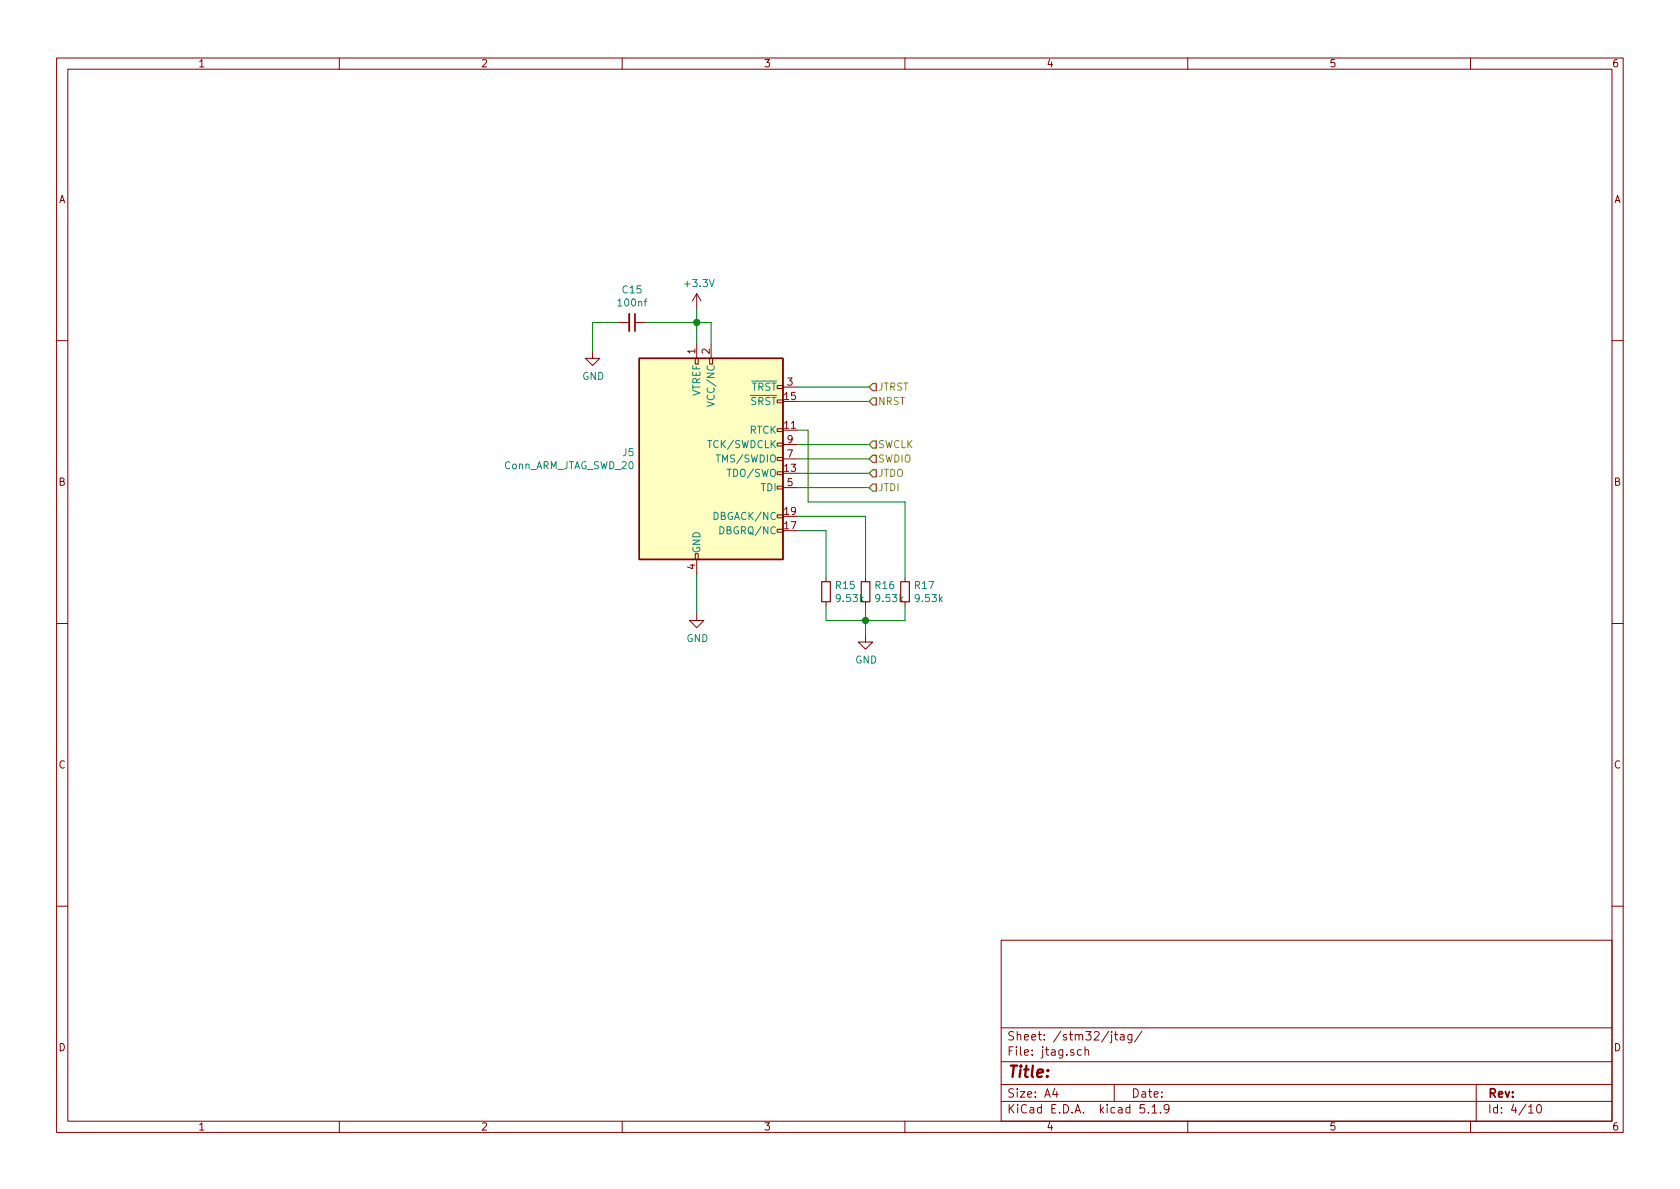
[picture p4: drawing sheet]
<svg xmlns="http://www.w3.org/2000/svg" width="297mm" height="210mm" viewBox="0 0 297 210" stroke-linecap="round" stroke-linejoin="round" font-family="sans-serif">
<g fill="none" stroke="#840000" stroke-width=".18">
<path d="M10 10.3h277v189.9h-277zM12 12.2h273v186.1h-273zM60 10.3v1.9M110 10.3v1.9M160 10.3v1.9M210 10.3v1.9M260 10.3v1.9M109.2 57h2.1M112.3 57h2M123.2 51.9v2.6M123.2 51.9l-.8 1.3M123.2 51.9l.8 1.3"/>
<path d="M10 60.2h2M104.8 62.1v1.3h1.2l-1.2 1.2-1.3-1.2h1.3M122.9 63.4h.5v1h-.5zM123.2 60.8v2.6M125.5 63.4h.5v1h-.5zM125.7 60.8v2.6M137.4 78.4h1v.5h-1zM137.4 75.8h1v.5h-1zM137.4 70.7h1v.5h-1zM137.4 68.2h1v.5h-1zM138.4 68.4h2.6M138.4 78.6h2.6"/>
<path d="M285 60.2h2M122.9 97.9h.5v1h-.5zM123.2 98.9v2.6M137.4 93.6h1v.5h-1zM137.4 91.1h1v.5h-1zM137.4 83.4h1v.5h-1zM137.4 80.9h1v.5h-1zM137.4 86h1v.5h-1zM138.4 86.2h2.6M138.4 81.1h2.6M10 110.3h2M123.2 108.5v1.2h1.3l-1.3 1.3-1.3-1.3h1.3"/>
<path d="M146 102.1v.8M146 106.4v.8M153 112.3v1.2h1.3l-1.3 1.3-1.2-1.3h1.2M153 102.1v.8M153 106.4v.8M160 102.1v.8M160 106.4v.8M285 110.3h2M10 160.2h2M177 166.3h108v32h-108zM285 160.2h2M60 198.3v1.9"/>
<path d="M110 198.3v1.9M160 198.3v1.9M177 194.8h108M177 191.8h108M177 187.8h108M177 181.8h108M186.5 192.5l-.4 1h1M186.8 193v1M191.2 185.7l-.4-.1-.3 .3 .1 .6 .2 .1 .4-.1M191.8 185.7l.2-.1 .4 .1 .1 .9M191.8 185.1v1.5M196.5 182.9v1.3l-.2 .2"/>
<path d="M196.5 182.4v.2M197 191.8v3M197.1 182.9h.5M197.3 182.4v1.3l.3 .2M198.1 183h.6l.1 .9M198.8 183.3l-.5 .1-.3 .2 .3 .3 .5-.1M200.1 182.9v1.2l-.3 .3-.3-.1M200.1 183l-.4-.1-.3 .3 .1 .6 .2 .1 .4-.1M201.9 182.3l-1.3 2M202.3 195.3h-.7l-.1 .7 .3-.1 .5 .1 .1 .2-.1 .5-.2 .1-.6-.1M203 196.7v.1M203.7 195.8l.4-.5v1.5"/>
<path d="M203.7 196.8h.8M205.2 196.7v.1M206.7 196l-.1 .2a.48 .48 0 0 1-.7-.1v-.6a.48 .48 0 0 1 .7-.1v.1a1.19 1.19 0 0 1-.2 1.2l-.4 .1M210 198.3v1.9M260 198.3v1.9M261 191.8v6.5M270.3 195.8l.4-.5v1.5M270.3 196.8h.8M271.8 195.5l.4-.2a.94 .94 0 0 1 0 1.5 .79 .79 0 0 1-.4-1.3z"/>
</g>
<path d="M113 63.4h25.4v35.5h-25.4z" fill="#ffffc2" stroke="#ffffc2" stroke-width=".18"/>
<path d="M113 63.4h25.4v35.5h-25.4z" fill="none" stroke="#840000" stroke-width=".25"/>
<path d="M125 71l1.3 .5-1.3 .4M127.3 93.1a.64 .64 0 0 1 .7 .7 .64 .64 0 0 1-.7 .6z" fill="none" stroke="#008484" stroke-width=".18"/>
<path d="M145.3 102.9h1.5v3.5h-1.5zM152.3 102.9h1.5v3.5h-1.5zM159.3 102.9h1.5v3.5h-1.5z" fill="none" stroke="#840000" stroke-width=".2"/>
<path d="M111.3 55.5v3" fill="none" stroke="#840000" stroke-width=".33"/>
<path d="M112.3 55.5v3" fill="none" stroke="#840000" stroke-width=".3"/>
<g fill="none" stroke="#008400" stroke-width=".18">
<path d="M109.2 57h-4.4v5.1M114.3 57h11.4v3.8M123.2 54.5v6.3M141 76.1h1.9v12.7h17.1v13.3M141 71h12.7M141 68.4h12.7M141 78.6h12.7M141 86.2h12.7M141 91.3h12v10.8M141 81.1h12.7M141 93.8h5v8.3M141 83.7h12.7"/>
<path d="M123.2 101.5v7M146 107.2v2.5h14v-2.5M153 107.2v5.1"/>
</g>
<path d="M154.3 67.8h.6v1.3h-.6l-.6-.7zM154.3 70.4h.6v1.2h-.6l-.6-.6zM154.3 78h.6v1.2h-.6l-.6-.6zM154.3 80.5h.6v1.3h-.6l-.6-.7zM154.3 83.1h.6v1.2h-.6l-.6-.6zM154.3 85.6h.6v1.3h-.6l-.6-.7z" fill="none" stroke="#848400" stroke-width=".25"/>
<g fill="#008400" stroke="#008400" stroke-width=".25">
<circle cx="123.2" cy="57" r=".51"/>
<circle cx="153" cy="109.7" r=".51"/>
</g>
<text font-size="2.8" fill="#840000" x="178" y="190.5">Title:</text>
<g font-size="2.1" fill="#840000">
<text x="178" y="184">Sheet: /stm32/jtag/</text>
<text x="178" y="186.7">File: jtag.sch</text>
<text x="178" y="196.9">KiCad E.D.A. kicad 5.1.9</text>
<text x="178" y="194.1">Size: A4</text>
<text x="200" y="194.1">Date:</text>
<text x="263" y="194.1">Rev:</text>
<text x="263" y="196.9">Id: 4/10</text>
</g>
<g font-size="1.8" fill="#840000">
<text x="35" y="11.9">1</text>
<text x="85" y="11.9">2</text>
<text x="135" y="11.9">3</text>
<text x="185" y="11.9">4</text>
<text x="235" y="11.9">5</text>
<text x="285" y="11.9">6</text>
<text x="10.4" y="35.9">A</text>
<text x="285.4" y="35.9">A</text>
<text x="122.9" y="62.6" transform="rotate(-90 122.9 62.6)">1</text>
<text x="125.5" y="62.6" transform="rotate(-90 125.5 62.6)">2</text>
<text x="138.7" y="70.7">15</text>
<text x="139.2" y="68.2">3</text>
<text x="138.7" y="75.8">11</text>
<text x="138.7" y="83.4">13</text>
<text x="139.2" y="80.9">7</text>
<text x="139.2" y="78.4">9</text>
<text x="10.4" y="85.9">B</text>
<text x="139.2" y="86">5</text>
<text x="285.4" y="85.9">B</text>
<text x="138.7" y="93.6">17</text>
<text x="138.7" y="91.1">19</text>
<text x="122.9" y="100.7" transform="rotate(-90 122.9 100.7)">4</text>
<text x="10.4" y="135.9">C</text>
<text x="285.4" y="135.9">C</text>
<text x="10.4" y="185.9">D</text>
<text x="285.4" y="185.9">D</text>
<text x="35" y="199.9">1</text>
<text x="85" y="199.9">2</text>
<text x="135" y="199.9">3</text>
<text x="185" y="199.9">4</text>
<text x="235" y="199.9">5</text>
<text x="285" y="199.9">6</text>
</g>
<g font-size="1.8" fill="#008484">
<text x="110.1" y="51.9">C15</text>
<text x="121.2" y="50.8">+3.3V</text>
<text x="109.4" y="54.2">100nf</text>
<text x="102.9" y="67.2">GND</text>
<text x="123.8" y="70.2" transform="rotate(-90 123.8 70.2)">VTREF</text>
<text x="126.4" y="71.2" transform="rotate(-90 126.4 71.2)">VCC/NC</text>
<text x="132.7" y="71.6">SRST</text>
<text x="132.8" y="69.1">TRST</text>
<text x="132.5" y="76.7">RTCK</text>
<text x="89" y="83">Conn_ARM_JTAG_SWD_20</text>
<text x="110.1" y="80.7">J5</text>
<text x="125.5" y="79.2">TCK/SWDCLK</text>
<text x="127.2" y="81.8">TMS/SWDIO</text>
<text x="129" y="84.3">TDO/SWO</text>
<text x="134.6" y="86.9">TDI</text>
<text x="126.6" y="91.9">DBGACK/NC</text>
<text x="127.8" y="94.5">DBGRQ/NC</text>
<text x="123.8" y="97.9" transform="rotate(-90 123.8 97.9)">GND</text>
<text x="147.8" y="104.2">R15</text>
<text x="148" y="106.5">9.53k</text>
<text x="154.8" y="104.2">R16</text>
<text x="155" y="106.5">9.53k</text>
<text x="161.8" y="104.2">R17</text>
<text x="162" y="106.5">9.53k</text>
<text x="121.4" y="113.5">GND</text>
<text x="151.2" y="117.3">GND</text>
</g>
<g font-size="1.8" fill="#848400">
<text x="155.2" y="69.1">JTRST</text>
<text x="155.2" y="71.6">NRST</text>
<text x="155.2" y="79.2">SWCLK</text>
<text x="155.2" y="81.8">SWDIO</text>
<text x="155.2" y="84.3">JTDO</text>
<text x="155.2" y="86.9">JTDI</text>
</g>
</svg>
